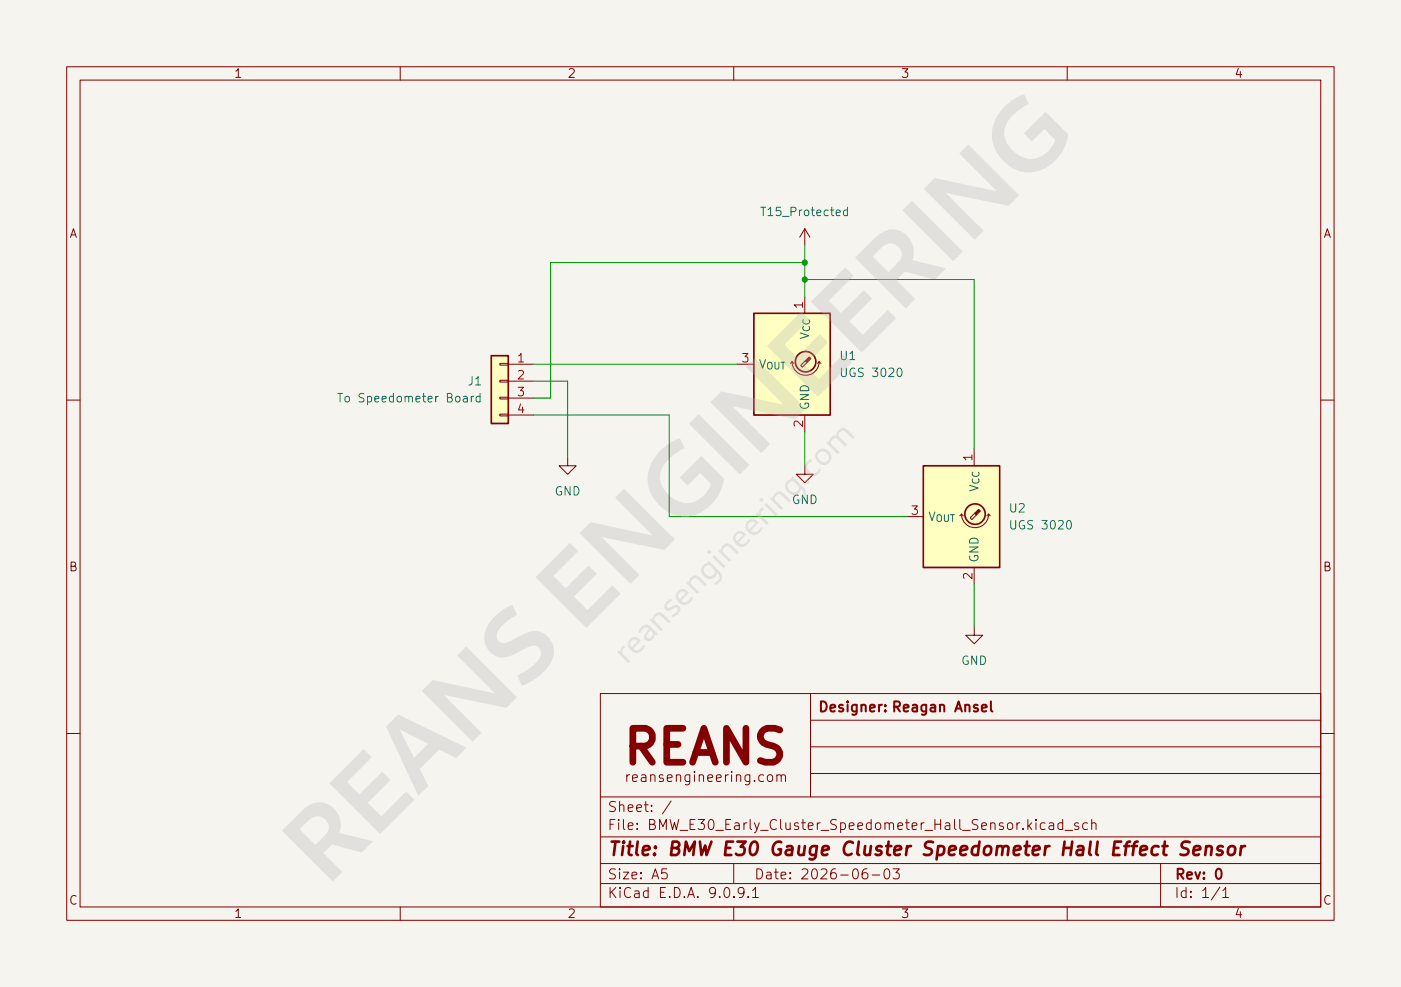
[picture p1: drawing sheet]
(kicad_sch
 (version 20250114)
 (generator "eeschema")
 (generator_version "9.0")
 (paper "A5")
 (title_block
  (title "BMW E30 Gauge Cluster Speedometer Hall Effect Sensor")
  (date "2026-06-03")
  (rev "0")
  (company "Reans")
  (comment 1 "Reagan Ansel"))
 (lib_symbols
  (symbol "Connector_Generic:Conn_01x04"
   (pin_names
    (offset 1.016) (hide yes)) (exclude_from_sim no) (in_bom yes) (on_board yes)
   (property "Reference" "J" (at 0 5.08 0) (effects (font (size 1.27 1.27))))
   (property "Value" "Conn_01x04" (at 0 -7.62 0) (effects (font (size 1.27 1.27))))
   (property "Footprint" "" (at 0 0 0) (effects (font (size 1.27 1.27)) (hide yes)))
   (property "Datasheet" "~" (at 0 0 0) (effects (font (size 1.27 1.27)) (hide yes)))
   (property "Description" "Generic connector, single row, 01x04, script generated (kicad-library-utils/schlib/autogen/connector/)" (at 0 0 0) (effects (font (size 1.27 1.27)) (hide yes)))
   (symbol "Conn_01x04_1_1"
    (rectangle (start -1.27 3.81) (end 1.27 -6.35) (stroke (width 0.254) (type default)) (fill (type background)))
    (rectangle (start -1.27 2.667) (end 0 2.413) (stroke (width 0.1524) (type default)) (fill (type none)))
    (rectangle (start -1.27 0.127) (end 0 -0.127) (stroke (width 0.1524) (type default)) (fill (type none)))
    (rectangle (start -1.27 -2.413) (end 0 -2.667) (stroke (width 0.1524) (type default)) (fill (type none)))
    (rectangle (start -1.27 -4.953) (end 0 -5.207) (stroke (width 0.1524) (type default)) (fill (type none)))
    (pin passive line (at -5.08 2.54 0) (length 3.81) (name "Pin_1" (effects (font (size 1.27 1.27)))) (number "1" (effects (font (size 1.27 1.27)))))
    (pin passive line (at -5.08 0 0) (length 3.81) (name "Pin_2" (effects (font (size 1.27 1.27)))) (number "2" (effects (font (size 1.27 1.27)))))
    (pin passive line (at -5.08 -2.54 0) (length 3.81) (name "Pin_3" (effects (font (size 1.27 1.27)))) (number "3" (effects (font (size 1.27 1.27)))))
    (pin passive line (at -5.08 -5.08 0) (length 3.81) (name "Pin_4" (effects (font (size 1.27 1.27)))) (number "4" (effects (font (size 1.27 1.27))))))
   (embedded_fonts no))
  (symbol "Sensor_Magnetic:A1302xUA" (exclude_from_sim no) (in_bom yes) (on_board yes)
   (property "Reference" "U" (at 0 11.43 0) (effects (font (size 1.27 1.27)) (justify left)))
   (property "Value" "A1302xUA" (at 0 8.89 0) (effects (font (size 1.27 1.27)) (justify left)))
   (property "Footprint" "Package_TO_SOT_THT:TO-92S" (at 0 -17.018 0) (effects (font (size 1.27 1.27)
    (italic yes)) (hide yes)))
   (property "Datasheet" "http://www.allegromicro.com/~/media/Files/Datasheets/A1301-2-Datasheet.ashx" (at 0 -12.954 0) (effects (font (size 1.27 1.27)) (hide yes)))
   (property "Description" "Linear Hall Effect Sensor, 1.3 mV/G, 4.5-6.0V supply, TO-92S (3-pin SIP)" (at 0 -14.986 0) (effects (font (size 1.27 1.27)) (hide yes)))
   (symbol "A1302xUA_0_1"
    (rectangle (start -6.35 7.62) (end 5.08 -7.62) (stroke (width 0.254) (type default)) (fill (type background)))
    (polyline (pts (xy -4.699 0.381) (xy -4.953 0.127)) (stroke (width 0) (type default)) (fill (type none)))
    (polyline (pts (xy -4.699 0.381) (xy -4.445 0.127)) (stroke (width 0) (type default)) (fill (type none)))
    (polyline (pts (xy -3.4544 0.8382) (xy -2.8702 0.254) (xy -2.6162 0.508) (xy -3.2004 1.0922) (xy -3.4544 0.8382)) (stroke (width 0) (type default)) (fill (type outline)))
    (arc (start -0.635 0.381) (mid -2.667 -1.651) (end -4.699 0.381) (stroke (width 0) (type default)) (fill (type none)))
    (polyline (pts (xy -0.635 0.381) (xy -0.889 0.127)) (stroke (width 0) (type default)) (fill (type none)))
    (polyline (pts (xy -0.635 0.381) (xy -0.381 0.127)) (stroke (width 0) (type default)) (fill (type none))))
   (symbol "A1302xUA_1_1"
    (circle (center -2.667 0.381) (radius 1.524) (stroke (width 0.254) (type default)) (fill (type none)))
    (polyline (pts (xy -2.6162 0.508) (xy -1.9304 -0.1778) (xy -2.1844 -0.4318) (xy -2.8702 0.254)) (stroke (width 0) (type default)) (fill (type none)))
    (pin power_in line (at -2.54 10.16 270) (length 2.54) (name "V_{CC}" (effects (font (size 1.27 1.27)))) (number "1" (effects (font (size 1.27 1.27)))))
    (pin power_in line (at -2.54 -10.16 90) (length 2.54) (name "GND" (effects (font (size 1.27 1.27)))) (number "2" (effects (font (size 1.27 1.27)))))
    (pin output line (at 7.62 0 180) (length 2.54) (name "V_{OUT}" (effects (font (size 1.27 1.27)))) (number "3" (effects (font (size 1.27 1.27))))))
   (embedded_fonts no))
  (symbol "power:+12V"
   (power)
   (pin_numbers (hide yes))
   (pin_names
    (offset 0) (hide yes)) (exclude_from_sim no) (in_bom yes) (on_board yes)
   (property "Reference" "#PWR" (at 0 -3.81 0) (effects (font (size 1.27 1.27)) (hide yes)))
   (property "Value" "+12V" (at 0 3.556 0) (effects (font (size 1.27 1.27))))
   (property "Footprint" "" (at 0 0 0) (effects (font (size 1.27 1.27)) (hide yes)))
   (property "Datasheet" "" (at 0 0 0) (effects (font (size 1.27 1.27)) (hide yes)))
   (property "Description" "Power symbol creates a global label with name \"+12V\"" (at 0 0 0) (effects (font (size 1.27 1.27)) (hide yes)))
   (symbol "+12V_0_1"
    (polyline (pts (xy -0.762 1.27) (xy 0 2.54)) (stroke (width 0) (type default)) (fill (type none)))
    (polyline (pts (xy 0 2.54) (xy 0.762 1.27)) (stroke (width 0) (type default)) (fill (type none)))
    (polyline (pts (xy 0 0) (xy 0 2.54)) (stroke (width 0) (type default)) (fill (type none))))
   (symbol "+12V_1_1"
    (pin power_in line (at 0 0 90) (length 0) (name "~" (effects (font (size 1.27 1.27)))) (number "1" (effects (font (size 1.27 1.27))))))
   (embedded_fonts no))
  (symbol "power:GND"
   (power)
   (pin_numbers (hide yes))
   (pin_names
    (offset 0) (hide yes)) (exclude_from_sim no) (in_bom yes) (on_board yes)
   (property "Reference" "#PWR" (at 0 -6.35 0) (effects (font (size 1.27 1.27)) (hide yes)))
   (property "Value" "GND" (at 0 -3.81 0) (effects (font (size 1.27 1.27))))
   (property "Footprint" "" (at 0 0 0) (effects (font (size 1.27 1.27)) (hide yes)))
   (property "Datasheet" "" (at 0 0 0) (effects (font (size 1.27 1.27)) (hide yes)))
   (property "Description" "Power symbol creates a global label with name \"GND\" , ground" (at 0 0 0) (effects (font (size 1.27 1.27)) (hide yes)))
   (symbol "GND_0_1"
    (polyline (pts (xy 0 0) (xy 0 -1.27) (xy 1.27 -1.27) (xy 0 -2.54) (xy -1.27 -1.27) (xy 0 -1.27)) (stroke (width 0) (type default)) (fill (type none))))
   (symbol "GND_1_1"
    (pin power_in line (at 0 0 270) (length 0) (name "~" (effects (font (size 1.27 1.27)))) (number "1" (effects (font (size 1.27 1.27))))))
   (embedded_fonts no)))
 (junction
  (at 120.65 41.91)
  (diameter 0)
  (color 0 0 0 0))
 (junction
  (at 120.65 39.37)
  (diameter 0)
  (color 0 0 0 0))
 (wire
  (pts (xy 135.89 77.47) (xy 100.33 77.47))
  (stroke (width 0) (type default)))
 (wire
  (pts (xy 80.01 54.61) (xy 110.49 54.61))
  (stroke (width 0) (type default)))
 (wire
  (pts (xy 120.65 41.91) (xy 120.65 44.45))
  (stroke (width 0) (type default)))
 (wire
  (pts (xy 80.01 59.69) (xy 82.55 59.69))
  (stroke (width 0) (type default)))
 (wire
  (pts (xy 85.09 68.58) (xy 85.09 57.15))
  (stroke (width 0) (type default)))
 (wire
  (pts (xy 120.65 64.77) (xy 120.65 69.85))
  (stroke (width 0) (type default)))
 (wire
  (pts (xy 120.65 39.37) (xy 120.65 41.91))
  (stroke (width 0) (type default)))
 (wire
  (pts (xy 100.33 62.23) (xy 80.01 62.23))
  (stroke (width 0) (type default)))
 (wire
  (pts (xy 146.05 41.91) (xy 120.65 41.91))
  (stroke (width 0) (type default)))
 (wire
  (pts (xy 120.65 36.83) (xy 120.65 39.37))
  (stroke (width 0) (type default)))
 (wire
  (pts (xy 146.05 87.63) (xy 146.05 93.98))
  (stroke (width 0) (type default)))
 (wire
  (pts (xy 85.09 57.15) (xy 80.01 57.15))
  (stroke (width 0) (type default)))
 (wire
  (pts (xy 100.33 77.47) (xy 100.33 62.23))
  (stroke (width 0) (type default)))
 (wire
  (pts (xy 82.55 39.37) (xy 120.65 39.37))
  (stroke (width 0) (type default)))
 (wire
  (pts (xy 82.55 59.69) (xy 82.55 39.37))
  (stroke (width 0) (type default)))
 (wire
  (pts (xy 146.05 67.31) (xy 146.05 41.91))
  (stroke (width 0) (type default)))
 (symbol
  (lib_id "power:GND")
  (at 85.09 68.58 0)
  (unit 1)
  (exclude_from_sim no)
  (in_bom yes)
  (on_board yes)
  (dnp no)
  (fields_autoplaced yes)
  (property "Reference" "#PWR03" (at 85.09 74.93 0) (effects (font (size 1.27 1.27)) (hide yes)))
  (property "Value" "GND" (at 85.09 73.66 0) (effects (font (size 1.27 1.27))))
  (property "Footprint" "" (at 85.09 68.58 0) (effects (font (size 1.27 1.27)) (hide yes)))
  (property "Datasheet" "" (at 85.09 68.58 0) (effects (font (size 1.27 1.27)) (hide yes)))
  (property "Description" "Power symbol creates a global label with name \"GND\" , ground" (at 85.09 68.58 0) (effects (font (size 1.27 1.27)) (hide yes)))
  (pin "1"))
 (symbol
  (lib_id "power:+12V")
  (at 120.65 36.83 0)
  (unit 1)
  (exclude_from_sim no)
  (in_bom yes)
  (on_board yes)
  (dnp no)
  (fields_autoplaced yes)
  (property "Reference" "#PWR02" (at 120.65 40.64 0) (effects (font (size 1.27 1.27)) (hide yes)))
  (property "Value" "T15_Protected" (at 120.65 31.75 0) (effects (font (size 1.27 1.27))))
  (property "Footprint" "" (at 120.65 36.83 0) (effects (font (size 1.27 1.27)) (hide yes)))
  (property "Datasheet" "" (at 120.65 36.83 0) (effects (font (size 1.27 1.27)) (hide yes)))
  (property "Description" "Power symbol creates a global label with name \"+12V\"" (at 120.65 36.83 0) (effects (font (size 1.27 1.27)) (hide yes)))
  (pin "1"))
 (symbol
  (lib_id "power:GND")
  (at 146.05 93.98 0)
  (unit 1)
  (exclude_from_sim no)
  (in_bom yes)
  (on_board yes)
  (dnp no)
  (fields_autoplaced yes)
  (property "Reference" "#PWR04" (at 146.05 100.33 0) (effects (font (size 1.27 1.27)) (hide yes)))
  (property "Value" "GND" (at 146.05 99.06 0) (effects (font (size 1.27 1.27))))
  (property "Footprint" "" (at 146.05 93.98 0) (effects (font (size 1.27 1.27)) (hide yes)))
  (property "Datasheet" "" (at 146.05 93.98 0) (effects (font (size 1.27 1.27)) (hide yes)))
  (property "Description" "Power symbol creates a global label with name \"GND\" , ground" (at 146.05 93.98 0) (effects (font (size 1.27 1.27)) (hide yes)))
  (pin "1"))
 (symbol
  (lib_id "Sensor_Magnetic:A1302xUA")
  (at 118.11 54.61 0)
  (mirror y)
  (unit 1)
  (exclude_from_sim no)
  (in_bom yes)
  (on_board yes)
  (dnp no)
  (property "Reference" "U1" (at 125.73 53.3399 0) (effects (font (size 1.27 1.27)) (justify right)))
  (property "Value" "UGS 3020" (at 125.73 55.8799 0) (effects (font (size 1.27 1.27)) (justify right)))
  (property "Footprint" "Package_TO_SOT_THT:TO-92S" (at 118.11 71.628 0) (effects (font (size 1.27 1.27)
    (italic yes)) (hide yes)))
  (property "Datasheet" "" (at 118.11 67.564 0) (effects (font (size 1.27 1.27)) (hide yes)))
  (property "Description" "" (at 118.11 69.596 0) (effects (font (size 1.27 1.27)) (hide yes)))
  (pin "3")
  (pin "1")
  (pin "2"))
 (symbol
  (lib_id "power:GND")
  (at 120.65 69.85 0)
  (unit 1)
  (exclude_from_sim no)
  (in_bom yes)
  (on_board yes)
  (dnp no)
  (fields_autoplaced yes)
  (property "Reference" "#PWR01" (at 120.65 76.2 0) (effects (font (size 1.27 1.27)) (hide yes)))
  (property "Value" "GND" (at 120.65 74.93 0) (effects (font (size 1.27 1.27))))
  (property "Footprint" "" (at 120.65 69.85 0) (effects (font (size 1.27 1.27)) (hide yes)))
  (property "Datasheet" "" (at 120.65 69.85 0) (effects (font (size 1.27 1.27)) (hide yes)))
  (property "Description" "Power symbol creates a global label with name \"GND\" , ground" (at 120.65 69.85 0) (effects (font (size 1.27 1.27)) (hide yes)))
  (pin "1"))
 (symbol
  (lib_id "Connector_Generic:Conn_01x04")
  (at 74.93 57.15 0)
  (mirror y)
  (unit 1)
  (exclude_from_sim no)
  (in_bom yes)
  (on_board yes)
  (dnp no)
  (property "Reference" "J1" (at 72.39 57.1499 0) (effects (font (size 1.27 1.27)) (justify left)))
  (property "Value" "To Speedometer Board" (at 72.39 59.6899 0) (effects (font (size 1.27 1.27)) (justify left)))
  (property "Footprint" "Connector_PinHeader_2.54mm:PinHeader_1x04_P2.54mm_Horizontal" (at 74.93 57.15 0) (effects (font (size 1.27 1.27)) (hide yes)))
  (property "Datasheet" "~" (at 74.93 57.15 0) (effects (font (size 1.27 1.27)) (hide yes)))
  (property "Description" "Generic connector, single row, 01x04, script generated (kicad-library-utils/schlib/autogen/connector/)" (at 74.93 57.15 0) (effects (font (size 1.27 1.27)) (hide yes)))
  (pin "3")
  (pin "1")
  (pin "2")
  (pin "4"))
 (symbol
  (lib_id "Sensor_Magnetic:A1302xUA")
  (at 143.51 77.47 0)
  (mirror y)
  (unit 1)
  (exclude_from_sim no)
  (in_bom yes)
  (on_board yes)
  (dnp no)
  (property "Reference" "U2" (at 151.13 76.1999 0) (effects (font (size 1.27 1.27)) (justify right)))
  (property "Value" "UGS 3020" (at 151.13 78.7399 0) (effects (font (size 1.27 1.27)) (justify right)))
  (property "Footprint" "Package_TO_SOT_THT:TO-92S" (at 143.51 94.488 0) (effects (font (size 1.27 1.27)
    (italic yes)) (hide yes)))
  (property "Datasheet" "" (at 143.51 90.424 0) (effects (font (size 1.27 1.27)) (hide yes)))
  (property "Description" "" (at 143.51 92.456 0) (effects (font (size 1.27 1.27)) (hide yes)))
  (pin "3")
  (pin "1")
  (pin "2"))
 (sheet_instances
  (path ""
   (page "1")))
 (embedded_fonts no)
 (embedded_files
  (file (name "reans_sheet_template.kicad_wks") (type worksheet)
   (data |KLUv/WD/Cu0XAPbhaSEA1TZqxSYVNDoEMnCBWkUAFLHYT8LfLc64wmSW/n9CwQRfAFoAZABfTlM7
    Cd4PPZP4H186+DUZmyftazMZJC2P8bFwUWq25kUL8mvHwkXR9pEtP+RPAAACHc97OanDZJkyfiu6
    ZexMnfGD2a9nCIBAQaOUVnXWvtiW2T8EQKDkgCwiGFoOIdn/etgijP3Ss7lq001Ur56Xy2XSChD4
    izG0r9ol7kx06g/5X/6a1VV7XqJQDq990Dues9+Mwx979pw4IR4v7ePbb9d8i9eDM9hT/3WSxGHt
    2uJ1q+pJaX8GA4vQjuDbzqhJOcfXfePbr1LR9rtrPIGhJBC7qR8kM8Z09g4omXCSTTKynjjiS1u1
    q3CTj080beoGpaw+TAqJdN6Eq1gUW6JrkAYXdfWk9EBhnWkl7tsUFo7ieR1p0Ah/UJFzFgWBwsys
    itUDRWfNENlvxpauoBUjcUhlrs3u12aulxf0XKs+aBalZRWr16FaFa1zTkqrrWV11qovCsPoB+Ee
    j0iCNBBdsEPihDapC6udeZCNyxjfJvk4juFpWkVZjw3CObqFDYCaoBFNhdgMSQqSFDLMAYBEhObI
    NmZkXfEEgg31YlRO4GceOtZZSD4tPZJ8rJ74G8PkjH1JKkKawsKGheoJuP2+IlY18ntrNC2s74Pr
    DVe+cSgd0L7HteZMeDaXmooSSh/c+bVoVTYLk6RKN7Cv2UoaCAZv6YCSS6nbIQTWD7UwQeis5W/V
    g0dYgB5CyE6HNFbmmlkm5KySJ6yIRrRM5Uc4pc8u9BJFUDGI5kCOG6xadygVBOu2LFloyz3FUwK0
    K2QvICvncQgSH7pSFluywCLJ0Rwlm2f0GkYN7sFxT4mPYCI2kaL4bSAlPOhlas5v4CmJJDLxSXKn
    Odp9OHfwRZI7o8xhC2+Z4AAEWT5Rojog0dbMToQXcXHPsDoOuhAAXPmNnp2jRa7V/EUBa9S+lvzC
    Ux9y2yG0bmId6AOKOjzjaHSplt4lCml0x3i3uxaxGR+0Cg==|)
   (checksum "582015C87F5C50DCCFBFE692861C814F"))))
